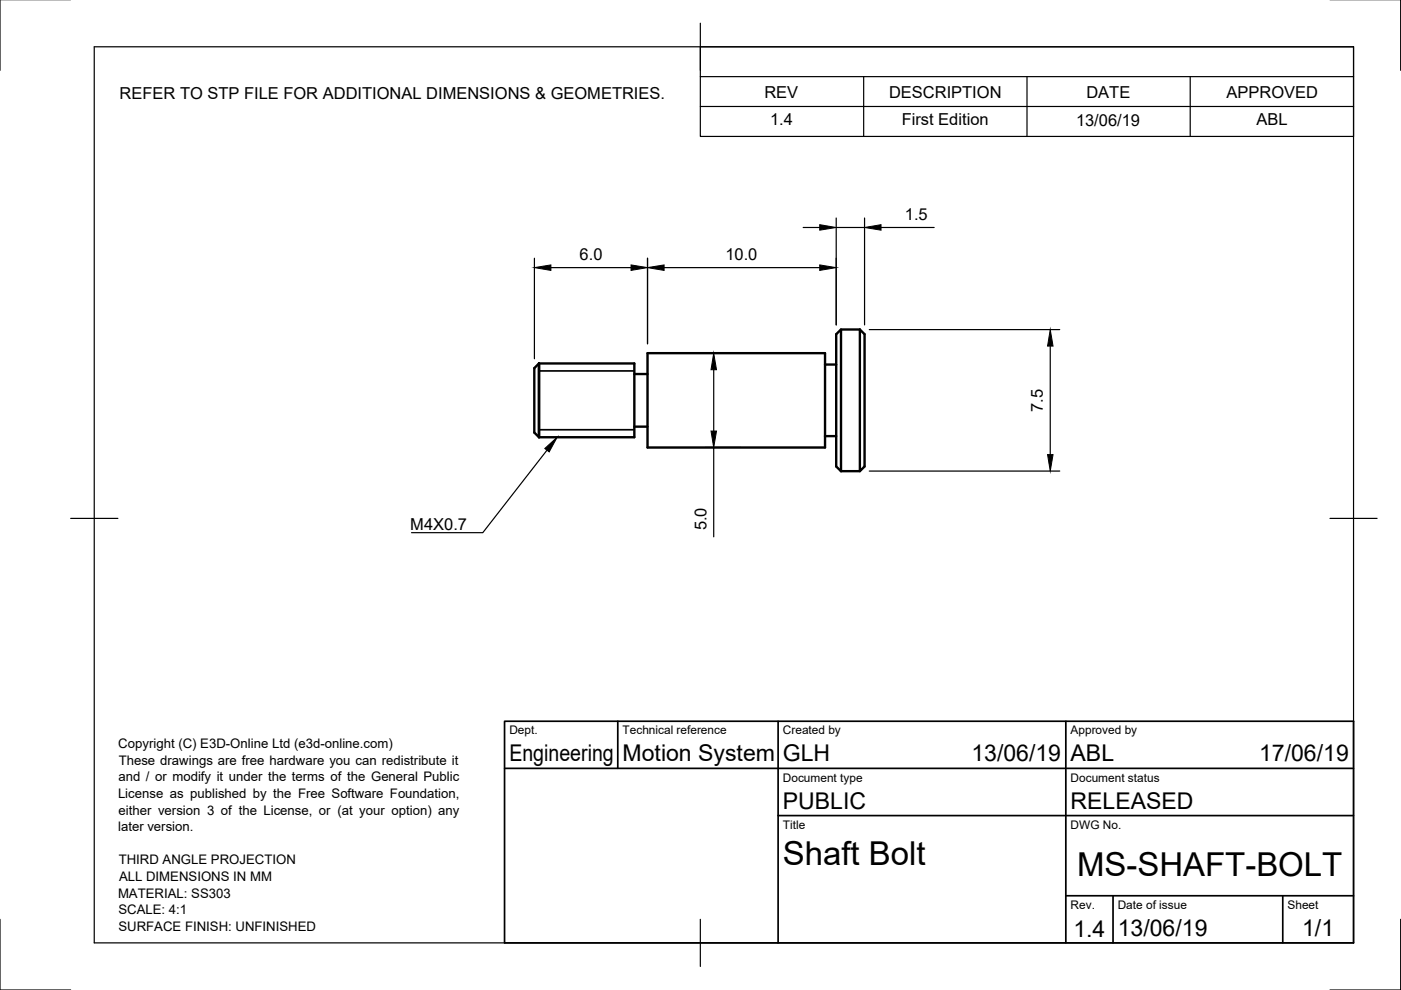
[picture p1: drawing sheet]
<svg xmlns="http://www.w3.org/2000/svg" width="297mm" height="210mm" viewBox="0 0 297 210" stroke-linecap="round" stroke-linejoin="round" font-family="sans-serif">
<!-- layer: Visible -->
<path d="M114.3 77.1v15.6zM114.3 77.1h20.2v15.6h-20.2l-1-1v-13.6zM134.5 79.3h2.8M137.3 74.9h37.6v20h-37.6zM174.9 77.3h2.4M178.3 69.9v30M182.3 69.9h-4l-1 1v28l1 1M182.3 69.9l1 1v28l-1 1zM134.5 90.5h2.8M174.9 92.5h2.4M178.3 99.9h4" fill="none" stroke="#000" stroke-width=".51"/>
<!-- layer: Visible Narrow -->
<path d="M114.3 78.6h20.2M114.3 91.1h20.2" fill="none" stroke="#000" stroke-width=".36"/>
<!-- layer: Border -->
<path d="M0 -.1v15M297 -.1v15M20 9.9h267v190h-267zM148.5 4.9v10M15 109.9h10M282 109.9h10M0 194.9v15h15M148.5 194.9v10M297 194.9v15h-15" fill="none" stroke="#000" stroke-width=".25"/>
<!-- layer: TitleBlock -->
<path d="M107 152.9h180v47h-180zM131 152.9v10M165 152.9v47M226 152.9v47M107 162.9h180M165 172.9h122M226 189.9h61M236 189.9v10M272 189.9v10" fill="none" stroke="#000" stroke-width=".36"/>
<!-- layer: BOM -->
<path d="M148.5 9.9h138.5v19h-138.5zM148.5 16.2h138.5M183.1 16.2v12.7M217.7 16.2v12.7M252.3 16.2v12.7M148.5 22.6h138.5" fill="none" stroke="#000" stroke-width=".25"/>
<!-- layer: Dimensions -->
<g fill="none" stroke="#000" stroke-width=".25">
<path d="M113.3 54.8v21.3M116.8 56.7h17M137.3 54.8v18.1M140.8 56.7h33M170.3 48.2h3.5M177.3 46.2v22.7M177.3 48.2h6M183.3 46.2v22.7M186.8 48.2h11.3M149.3 74.9h7.7M151.3 78.4v13M184.3 69.9h40.4"/>
<path d="M222.7 73.4v23M149.3 94.9h7.7M151.3 94.9v18.9M184.3 99.9h40.4"/>
</g>
<path d="M113.3 56.7l3.5-.5v1.1zM133.8 56.2l3.5 .5-3.5 .6zM137.3 56.7l3.5-.5v1.1zM173.8 56.2l3.5 .5-3.5 .6zM173.8 47.6l3.5 .6-3.5 .6zM183.3 48.2l3.5-.6v1.2zM151.3 74.9l.6 3.5h-1.2zM222.7 69.9l.6 3.5h-1.2zM150.7 91.4h1.2l-.6 3.5zM222.1 96.4h1.2l-.6 3.5z" fill="#000" stroke="#000" stroke-width=".21"/>
<!-- layer: Annotations -->
<path d="M115.5 95.1l2.6-2.4-1.7 3.1z" fill="#000" stroke="#000" stroke-width=".21"/>
<path d="M116 95.5l-13.6 17.4h-15.2" fill="none" stroke="#000" stroke-width=".25"/>
<g font-size="7">
<text x="166" y="183.4">Shaft Bolt</text>
<text x="228.3" y="185.8">MS-SHAFT-BOLT</text>
</g>
<g font-size="4.9">
<text x="108" y="161.4">Engineering</text>
<text x="132" y="161.4">Motion System</text>
<text x="166" y="161.4">GLH</text>
<text x="206" y="161.4">13/06/19</text>
<text x="227" y="161.4">ABL</text>
<text x="267" y="161.4">17/06/19</text>
<text x="166" y="171.4">PUBLIC</text>
<text x="227" y="171.4">RELEASED</text>
<text x="227.6" y="198.6">1.4</text>
<text x="237" y="198.4">13/06/19</text>
<text x="276.1" y="198.6">1/1</text>
</g>
<g font-size="3.5">
<text x="25.4" y="20.9">REFER TO STP FILE FOR ADDITIONAL DIMENSIONS &amp; GEOMETRIES.</text>
<text x="162.1" y="20.7">REV</text>
<text x="188.5" y="20.7">DESCRIPTION</text>
<text x="230.3" y="20.7">DATE</text>
<text x="260.1" y="20.7">APPROVED</text>
<text x="163.3" y="26.6">1.4</text>
<text x="191.2" y="26.6">First Edition</text>
<text x="228.1" y="26.6">13/06/19</text>
<text x="266.4" y="26.6">ABL</text>
<text x="191.9" y="46.7">1.5</text>
<text x="122.9" y="55.2">6.0</text>
<text x="153.8" y="55.2">10.0</text>
<text x="221.1" y="87.3" transform="rotate(-90 221.1 87.3)">7.5</text>
<text x="87" y="112.4">M4X0.7</text>
<text x="149.8" y="112.5" transform="rotate(-90 149.8 112.5)">5.0</text>
</g>
<g font-size="2.8">
<text x="25.1" y="158.6">Copyright (C) E3D-Online Ltd (e3d-online.com)</text>
<text x="25.1" y="165.7">and / or modify it under the terms of the General Public</text>
<text x="25.2" y="162.2">These drawings are free hardware you can redistribute it</text>
<text x="25" y="169.2">License as published by the Free Software Foundation,</text>
<text x="25.1" y="172.8">either version 3 of the License, or (at your option) any</text>
<text x="25" y="176.2">later version.</text>
<text x="25.2" y="183.3">THIRD ANGLE PROJECTION</text>
<text x="25" y="190.3">MATERIAL: SS303</text>
<text x="25.2" y="186.8">ALL DIMENSIONS IN MM</text>
<text x="25.1" y="193.9">SCALE: 4:1</text>
<text x="25.1" y="197.4">SURFACE FINISH: UNFINISHED</text>
</g>
<g font-size="2.5">
<text x="108" y="155.7">Dept.</text>
<text x="132" y="155.7">Technical reference</text>
<text x="166" y="155.7">Created by</text>
<text x="227" y="155.7">Approved by</text>
<text x="166" y="165.7">Document type</text>
<text x="227" y="165.7">Document status</text>
<text x="166" y="175.7">Title</text>
<text x="227" y="175.7">DWG No.</text>
<text x="227" y="192.7">Rev.</text>
<text x="237" y="192.7">Date of issue</text>
<text x="273" y="192.7">Sheet</text>
</g>
</svg>
